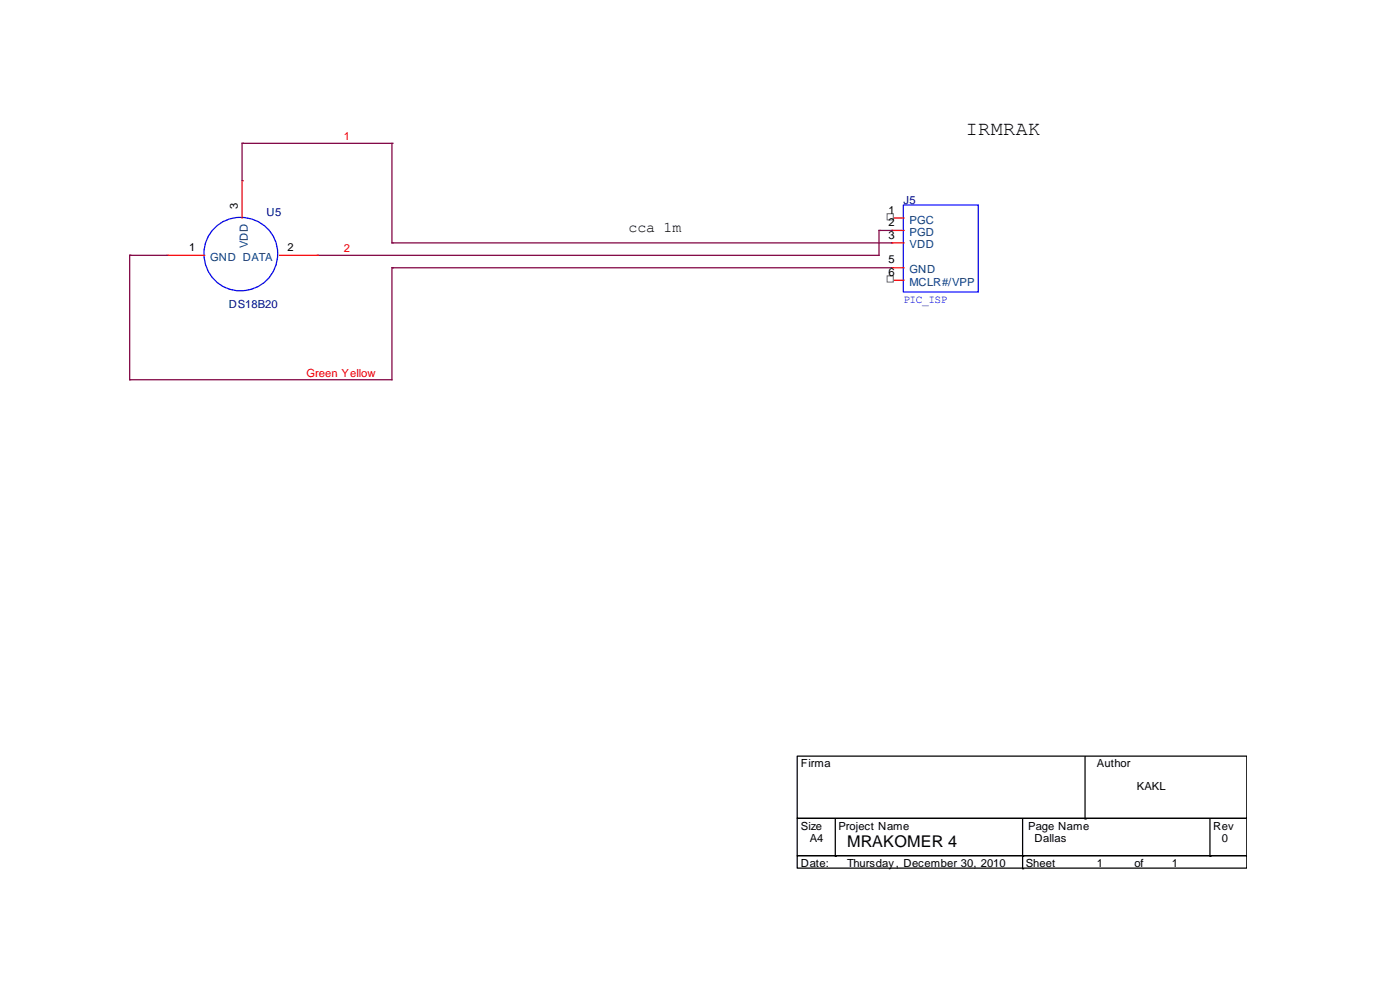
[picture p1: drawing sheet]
<svg xmlns="http://www.w3.org/2000/svg" width="297mm" height="210mm" viewBox="0 0 297 210" stroke-linecap="round" stroke-linejoin="round" font-family="sans-serif">
<path d="M191.6 43.5h15.9v18.5h-15.9z" fill="none" stroke="#00f" stroke-width=".26"/>
<path d="M189.1 46.2h.1M189.4 46.2h2.4" fill="none" stroke="#f00" stroke-width=".26"/>
<path d="M188.2 45.3h1.3v1.3h-1.3z" fill-rule="evenodd" fill="#fff" stroke="#808080" stroke-width=".26"/>
<path d="M189.1 48.9h.1M189.1 51.5h.1M189.1 56.8h.1M189.1 59.4h.1M189.4 48.9h2.4M189.4 51.5h2.4M189.4 56.8h2.4M189.4 59.4h2.4" fill="none" stroke="#f00" stroke-width=".26"/>
<path d="M188.2 58.5h1.3v1.3h-1.3z" fill-rule="evenodd" fill="#fff" stroke="#808080" stroke-width=".26"/>
<path d="M177.2 173.7v7.7M216.9 173.7v7.7M230.2 173.7h.1M230.2 160.5v13M256.7 173.7v7.7M264.4 160.4h-95.3v13.2h95.3h-95.3v7.9h95.3h-95.3v2.7h95.3M177.2 181.7h.1M216.9 181.7h.1M216.9 184.3h.1M216.9 181.7v2.3M256.7 181.7h.1" fill="none" stroke="#000" stroke-width=".26"/>
<g fill="none" stroke="#800040" stroke-width=".26">
<path d="M51.4 30.4h.1M51.4 30.7v7.6M51.6 30.4h31.5M83.1 30.4h.1M83.1 30.7v20.8M27.5 54.2h.1M27.5 54.4v26.2M27.8 54.2h7.7M67.3 54.2h.1M83.1 56.8h.1M83.1 51.5h.1M83.1 57.1v23.5h-55.3"/>
<path d="M83.4 56.8h105.7M83.4 51.5h105.7M186.5 48.9h.1M186.5 49.1v5.1h-119M186.5 48.9h2.4M189.1 48.9h.1M27.5 80.6h.1"/>
</g>
<circle cx="51.1" cy="53.9" r="7.8" fill="none" stroke="#00f" stroke-width=".26"/>
<path d="M51.4 38.3h.1M51.4 38.6v7.6M35.5 54.2h.1M35.7 54.2h7.7M59.3 54.2h7.7M67.3 54.2h.1" fill="none" stroke="#f00" stroke-width=".26"/>
<text font-size="4.2" x="204.9" y="28.7">IRMRAK</text>
<text font-size="3.4" x="179.7" y="179.7">MRAKOMER 4</text>
<text font-size="3.2" x="133.4" y="49.3">cca 1m</text>
<g font-size="2.4" fill="#f00">
<text x="72.9" y="29.7">1</text>
<text x="72.9" y="53.5">2</text>
<text x="65" y="79.9">Green Yellow</text>
</g>
<g font-size="2.4">
<text x="50.4" y="44.3" transform="rotate(-90 50.4 44.3)">3</text>
<text x="188.5" y="45.3">1</text>
<text x="188.5" y="48">2</text>
<text x="40.1" y="53.2">1</text>
<text x="61" y="53.2">2</text>
<text x="188.5" y="50.6">3</text>
<text x="188.5" y="55.9">5</text>
<text x="188.5" y="58.5">6</text>
<text x="169.9" y="162.8">Firma</text>
<text x="232.7" y="162.8">Author</text>
<text x="241.2" y="167.5">KAKL</text>
<text x="169.9" y="176">Size</text>
<text x="171.8" y="178.6">A4</text>
<text x="177.9" y="176">Project Name</text>
<text x="218.1" y="176">Page Name</text>
<text x="219.5" y="178.6">Dallas</text>
<text x="257.4" y="176">Rev</text>
<text x="259.2" y="178.6">0</text>
<text x="169.9" y="183.9">Date:</text>
<text x="179.7" y="183.9">Thursday, December 30, 2010</text>
<text x="217.6" y="183.9">Sheet</text>
<text x="232.7" y="183.9">1</text>
<text x="240.7" y="183.9">of</text>
<text x="248.6" y="183.9">1</text>
</g>
<g font-size="2.4" fill="#000080">
<text x="56.5" y="45.8">U5</text>
<text x="191.6" y="43.2">J5</text>
<text x="48.6" y="65.4">DS18B20</text>
</g>
<g font-size="2.4" fill="#004080">
<text x="193" y="47.4">PGC</text>
<text x="52.6" y="52.7" transform="rotate(-90 52.6 52.7)">VDD</text>
<text x="193" y="50.1">PGD</text>
<text x="193" y="52.7">VDD</text>
<text x="44.6" y="55.4">GND DATA</text>
<text x="193" y="58">GND</text>
<text x="193" y="60.6">MCLR#/VPP</text>
</g>
<text font-size="2.4" fill="#00f" x="191.6" y="64.3">PIC_ISP</text>
</svg>
